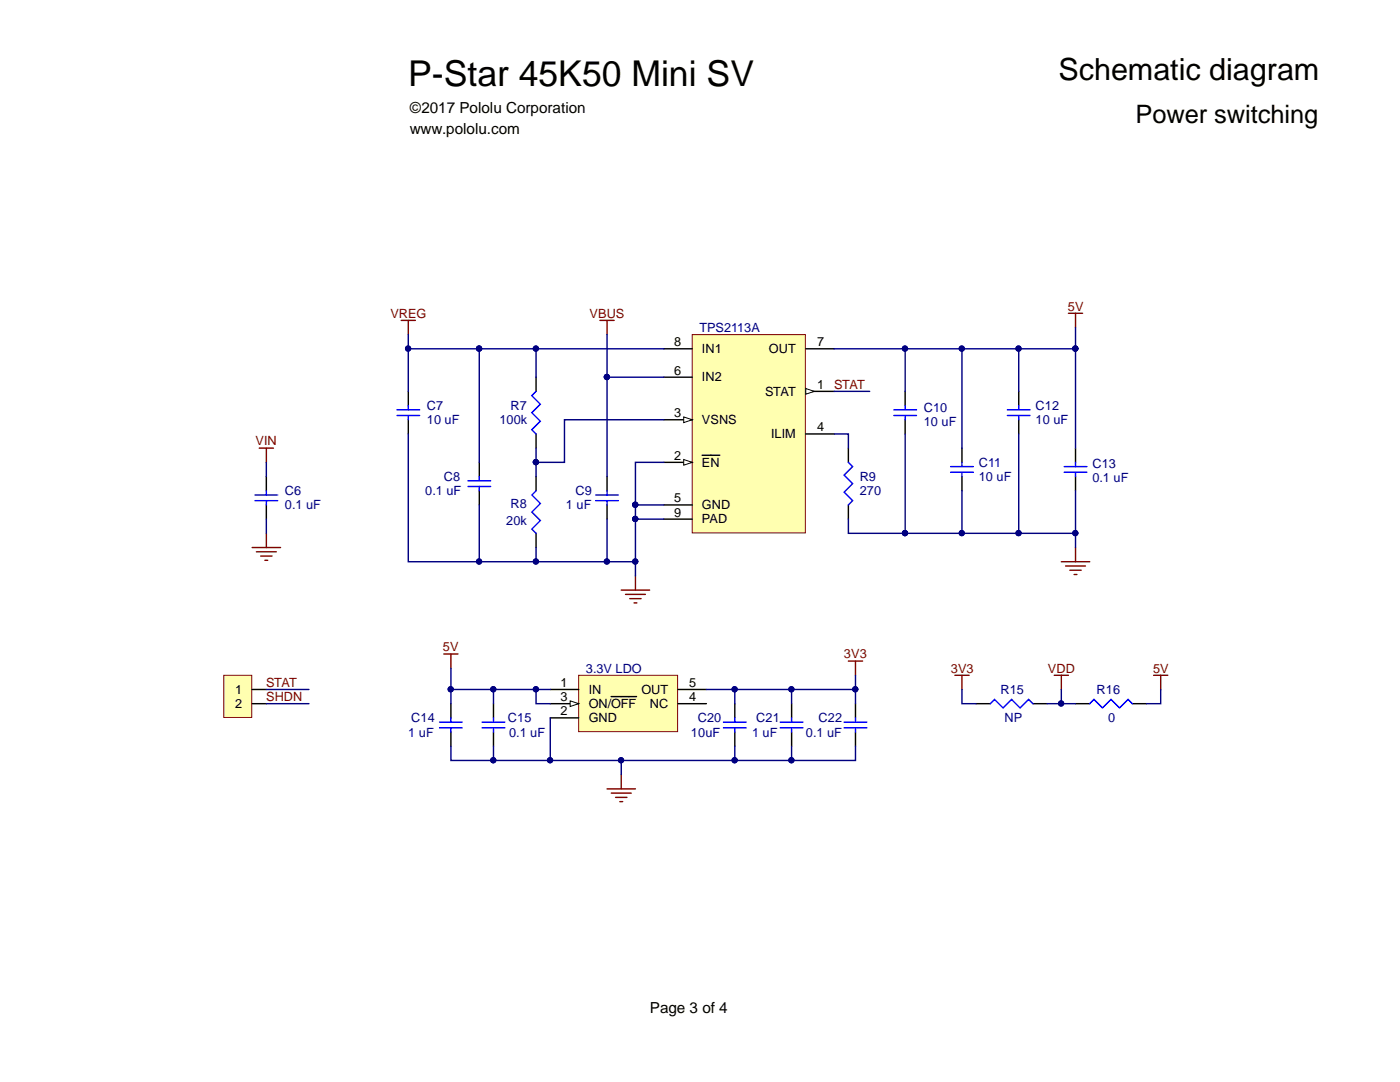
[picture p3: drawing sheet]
<svg xmlns="http://www.w3.org/2000/svg" width="279mm" height="216mm" viewBox="0 0 279 216" stroke-linecap="round" stroke-linejoin="round" font-family="sans-serif">
<path d="M80.1 63.9h2.8M81.5 63.9v2.9M119.7 63.9h2.9M121.1 63.9v2.9M213.2 62.5h2.9M214.6 62.5v2.8M124 117.8h5.6M124.8 118.6h4M125.7 119.5h2.2M126.8 114.9v2.9M126.5 120.3h.6" fill="none" stroke="#800000" stroke-width=".28"/>
<path d="M138.1 66.8h22.6v39.5h-22.6z" fill="#ffffb0" stroke="#800000" stroke-width=".2"/>
<path d="M160.8 78.1h5.7" fill="none" stroke="#000" stroke-width=".28"/>
<path d="M160.8 77.5l1.7 .6-1.7 .6z" fill="#fff"/>
<path d="M160.8 77.5l1.7 .6-1.7 .6z" fill="none" stroke="#000" stroke-width=".2"/>
<path d="M132.5 92.3h5.6" fill="none" stroke="#000" stroke-width=".28"/>
<path d="M136.4 91.7l1.7 .6-1.7 .5z" fill="#fff"/>
<path d="M136.4 91.7l1.7 .6-1.7 .5z" fill="none" stroke="#000" stroke-width=".2"/>
<path d="M132.5 83.8h5.6M140.1 90.8h3.5" fill="none" stroke="#000" stroke-width=".28"/>
<path d="M136.4 83.2l1.7 .6-1.7 .5z" fill="#fff"/>
<path d="M136.4 83.2l1.7 .6-1.7 .5z" fill="none" stroke="#000" stroke-width=".2"/>
<g fill="none" stroke="#000" stroke-width=".28">
<path d="M81.5 78.1v2.8M107 75.3v2.8M132.5 75.3h5.6M132.5 69.6h5.6M160.8 69.6h5.7M180.6 78.1v2.8M203.3 78.1v2.8M53.2 95.1v2.8M81.5 83.8v2.8M95.7 92.3v2.8M95.7 97.9v2.9M107 86.6v2.8"/>
<path d="M107 95.1v2.8M121.1 95.1v2.8M160.8 86.6h5.7M169.3 89.4v2.9M180.6 83.8v2.8M192 89.4v2.9M192 95.1v2.8M203.3 83.8v2.8M214.6 89.4v2.9M214.6 95.1v2.8M53.2 100.8v2.8M107 106.4v2.9"/>
<path d="M121.1 100.8v2.8M132.5 100.8h5.6M132.5 103.6h5.6M169.3 100.8v2.8"/>
</g>
<g fill="none" stroke="#00f" stroke-width=".28">
<path d="M107 78.1l-.9 .8 1.7 1.7-1.7 1.7 1.7 1.7-1.7 1.7 .9 .9M50.9 98.8h4.5M50.9 99.9h4.5M53.2 97.9v.9M53.2 99.9v.9M79.2 81.8h4.6M79.2 82.9h4.6M81.5 80.9v.9M81.5 82.9v.9M93.4 95.9h4.5M93.4 97.1h4.5M95.7 95.1v.8"/>
<path d="M95.7 97.1v.8M107 97.9l-.9 .9 1.7 1.7-1.7 1.7 1.7 1.7-1.7 1.7 .9 .8M118.9 98.8h4.5M118.9 99.9h4.5M121.1 97.9v.9M121.1 99.9v.9M169.3 92.3l.9 .8-1.7 1.7 1.7 1.7-1.7 1.7 1.7 1.7-.9 .9M178.4 81.8h4.5M178.4 82.9h4.5M180.6 80.9v.9M180.6 82.9v.9M189.7 93.1h4.5"/>
<path d="M189.7 94.2h4.5M192 92.3v.8M192 94.2v.9M201 81.8h4.6M201 82.9h4.6M203.3 80.9v.9M203.3 82.9v.9M212.4 93.1h4.5M212.4 94.2h4.5M214.6 92.3v.8M214.6 94.2v.9"/>
</g>
<path d="M51.7 89.4h2.9M53.2 89.4v2.9M50.3 109.3h5.7M51.2 110.1h3.9M52 111h2.3M52.9 111.8h.5M53.2 106.4v2.9" fill="none" stroke="#800000" stroke-width=".28"/>
<path d="M115.5 134.7h19.7v11.3h-19.7z" fill="#ffffb0" stroke="#800000" stroke-width=".2"/>
<path d="M109.8 137.6h5.7M109.8 140.4h5.7" fill="none" stroke="#000" stroke-width=".28"/>
<path d="M113.8 139.8l1.7 .6-1.7 .6z" fill="#fff"/>
<path d="M113.8 139.8l1.7 .6-1.7 .6z" fill="none" stroke="#000" stroke-width=".2"/>
<g fill="none" stroke="#000" stroke-width=".28">
<path d="M122 139h5M135.3 137.6h5.7M90 140.4v2.8M90 146.1v2.8M98.5 140.4v2.8M98.5 146.1v2.8M109.8 143.2h5.7M135.3 140.4h5.7M146.6 140.4v2.8M146.6 146.1v2.8M158 140.4v2.8M158 146.1v2.8"/>
<path d="M170.7 140.4v2.8M170.7 146.1v2.8M194.8 140.4h2.8M206.1 140.4h2.9M214.6 140.4h2.9M226 140.4h2.8"/>
</g>
<g fill="none" stroke="#00f" stroke-width=".28">
<path d="M87.7 144.1h4.6M87.7 145.2h4.6M90 143.2v.9M90 145.2v.9M96.2 144.1h4.6M96.2 145.2h4.6M98.5 143.2v.9M98.5 145.2v.9M144.4 144.1h4.5M144.4 145.2h4.5M146.6 143.2v.9M146.6 145.2v.9"/>
<path d="M155.7 144.1h4.5M155.7 145.2h4.5M158 143.2v.9M158 145.2v.9M168.5 144.1h4.5M168.5 145.2h4.5M170.7 143.2v.9M170.7 145.2v.9M197.6 140.4l.9-.8 1.7 1.7 1.7-1.7 1.7 1.7 1.7-1.7 .8 .8M217.5 140.4l.8-.8 1.7 1.7 1.7-1.7 1.7 1.7 1.7-1.7 .9 .8"/>
</g>
<g fill="none" stroke="#800000" stroke-width=".28">
<path d="M211.8 112.1h5.7M212.7 112.9h3.9M213.5 113.8h2.3M214.4 114.6h.5M214.6 109.3v2.8M88.6 130.5h2.8M90 130.5v2.8M169.3 131.9h2.8M170.7 131.9v2.8M190.6 134.7h2.8M192 134.7v2.9M210.4 134.7h2.8"/>
<path d="M211.8 134.7v2.9M230.2 134.7h2.9M231.6 134.7v2.9M121.1 157.4h5.7M122 158.3h4M122.8 159.1h2.3M123.7 160h.6M124 154.6v2.8"/>
</g>
<path d="M44.7 134.7h5.5v8.5h-5.5z" fill="#ffffb0" stroke="#800000" stroke-width=".2"/>
<path d="M50.3 137.6h2.9M50.3 140.4h2.9" fill="none" stroke="#000" stroke-width=".28"/>
<g fill="none" stroke="#000080" stroke-width=".28">
<path d="M81.5 66.8v2.8M95.7 69.6h36.8M95.7 69.6h-14.2v8.5M95.7 69.6v22.7M107 69.6v5.7M121.1 66.8v28.3M121.1 75.3h11.4M166.5 69.6h48.1M166.5 78.1h7.1M180.6 69.6v8.5M192 69.6v19.8M203.3 69.6v8.5"/>
<path d="M214.6 65.3v24.1M53.2 92.3v2.8M81.5 86.6v25.5h14.2M107 89.4v5.7M132.5 92.3h-5.7v8.5M132.5 83.8h-19.8v8.5h-5.7M166.5 86.6h2.8v2.8M180.6 86.6v19.8M192 97.9v8.5M203.3 86.6v19.8M214.6 97.9v8.5M53.2 103.6v2.8"/>
<path d="M95.7 100.8v11.3h31.1M107 109.3v2.8M121.1 103.6v8.5M126.8 103.6v11.3M126.8 103.6h5.7M126.8 100.8v2.8M126.8 100.8h5.7M169.3 103.6v2.8h11.3M180.6 106.4h34v2.9M53.2 137.6h8.5M90 133.3v4.3h19.8M90 137.6v2.8"/>
<path d="M98.5 137.6v2.8M107 137.6v2.8h2.8M141 137.6h29.7v2.8M146.6 137.6v2.8M158 137.6v2.8M170.7 134.7v2.9M192 137.6v2.8h2.8M211.8 137.6v2.8M231.6 137.6v2.8h-2.8M53.2 140.4h8.5M90 148.9v2.8h80.7v-2.8M98.5 148.9v2.8"/>
<path d="M109.8 143.2v8.5M124 151.7v2.9M146.6 148.9v2.8M158 148.9v2.8M209 140.4h5.6"/>
</g>
<g fill="#000080" stroke="#000080" stroke-width=".2">
<circle cx="214.6" cy="69.6" r=".52"/>
<circle cx="121.1" cy="75.2" r=".52"/>
<circle cx="106.9" cy="69.6" r=".52"/>
<circle cx="121.1" cy="112" r=".52"/>
<circle cx="106.9" cy="92.2" r=".52"/>
<circle cx="106.9" cy="112" r=".52"/>
<circle cx="180.6" cy="69.6" r=".52"/>
<circle cx="126.8" cy="112" r=".52"/>
<circle cx="126.8" cy="103.5" r=".52"/>
<circle cx="95.6" cy="69.6" r=".52"/>
<circle cx="180.6" cy="106.4" r=".52"/>
<circle cx="126.8" cy="100.7" r=".52"/>
<circle cx="214.6" cy="106.4" r=".52"/>
<circle cx="81.4" cy="69.6" r=".52"/>
<circle cx="95.6" cy="112" r=".52"/>
<circle cx="191.9" cy="69.6" r=".52"/>
<circle cx="191.9" cy="106.4" r=".52"/>
<circle cx="203.3" cy="69.6" r=".52"/>
<circle cx="203.3" cy="106.4" r=".52"/>
<circle cx="89.9" cy="137.5" r=".52"/>
<circle cx="98.4" cy="137.5" r=".52"/>
<circle cx="106.9" cy="137.5" r=".52"/>
<circle cx="123.9" cy="151.7" r=".52"/>
<circle cx="98.4" cy="151.7" r=".52"/>
<circle cx="146.6" cy="151.7" r=".52"/>
<circle cx="146.6" cy="137.5" r=".52"/>
<circle cx="109.8" cy="151.7" r=".52"/>
<circle cx="157.9" cy="137.5" r=".52"/>
<circle cx="157.9" cy="151.7" r=".52"/>
<circle cx="170.7" cy="137.5" r=".52"/>
<circle cx="211.8" cy="140.4" r=".52"/>
</g>
<text font-size="7.1" x="81.5" y="17.1">P-Star 45K50 Mini SV</text>
<text font-size="6.1" x="211.2" y="15.9">Schematic diagram</text>
<text font-size="5.1" x="226.6" y="24.6">Power switching</text>
<g font-size="3">
<text x="81.8" y="22.5">©2017 Pololu Corporation</text>
<text x="81.8" y="26.7">www.pololu.com</text>
<text x="129.7" y="202">Page 3 of 4</text>
</g>
<g font-size="2.5" fill="#800000">
<text x="77.9" y="63.4">VREG</text>
<text x="117.7" y="63.4">VBUS</text>
<text x="213.1" y="62">5V</text>
<text x="166.5" y="77.5">STAT</text>
<text x="51" y="88.9">VIN</text>
<text x="88.4" y="130">5V</text>
<text x="168.4" y="131.3">3V3</text>
<text x="53.1" y="137">STAT</text>
<text x="189.8" y="134.2">3V3</text>
<text x="209.1" y="134.2">VDD</text>
<text x="230.1" y="134.2">5V</text>
<text x="53.1" y="139.9">SHDN</text>
</g>
<g font-size="2.5">
<text x="134.5" y="69.1">8</text>
<text x="140.1" y="70.4">IN1</text>
<text x="153.5" y="70.4">OUT</text>
<text x="163.1" y="69.1">7</text>
<text x="134.5" y="74.8">6</text>
<text x="140.1" y="76.1">IN2</text>
<text x="163.1" y="77.5">1</text>
<text x="134.5" y="83.2">3</text>
<text x="152.7" y="79">STAT</text>
<text x="140.1" y="84.7">VSNS</text>
<text x="153.9" y="87.4">ILIM</text>
<text x="163.1" y="86.1">4</text>
<text x="134.5" y="91.8">2</text>
<text x="140.1" y="93.1">EN</text>
<text x="134.5" y="100.2">5</text>
<text x="140.1" y="101.7">GND</text>
<text x="134.5" y="103.1">9</text>
<text x="140.1" y="104.4">PAD</text>
<text x="111.8" y="137">1</text>
<text x="137.6" y="137">5</text>
<text x="47" y="138.4">1</text>
<text x="47" y="141.3">2</text>
<text x="111.8" y="139.9">3</text>
<text x="111.8" y="142.7">2</text>
<text x="117.5" y="138.4">IN</text>
<text x="117.5" y="141.3">ON/OFF</text>
<text x="128" y="138.4">OUT</text>
<text x="129.7" y="141.3">NC</text>
<text x="137.6" y="139.9">4</text>
<text x="117.5" y="144.1">GND</text>
</g>
<g font-size="2.5" fill="#000080">
<text x="139.6" y="66.2">TPS2113A</text>
<text x="85.2" y="81.8">C7</text>
<text x="101.9" y="81.8">R7</text>
<text x="184.3" y="82.1">C10</text>
<text x="206.7" y="81.8">C12</text>
<text x="85.2" y="84.7">10 uF</text>
<text x="99.7" y="84.7">100k</text>
<text x="184.3" y="84.9">10 uF</text>
<text x="206.7" y="84.7">10 uF</text>
<text x="88.6" y="96">C8</text>
<text x="171.6" y="96">R9</text>
<text x="195.3" y="96">10 uF</text>
<text x="195.3" y="93.1">C11</text>
<text x="218" y="93.5">C13</text>
<text x="56.9" y="101.7">0.1 uF</text>
<text x="56.9" y="98.8">C6</text>
<text x="84.9" y="98.8">0.1 uF</text>
<text x="101.9" y="101.3">R8</text>
<text x="112.9" y="101.7">1 uF</text>
<text x="114.9" y="98.8">C9</text>
<text x="171.6" y="98.8">270</text>
<text x="218" y="96.2">0.1 uF</text>
<text x="101" y="104.8">20k</text>
<text x="116.9" y="134.2">3.3V LDO</text>
<text x="199.7" y="138.4">R15</text>
<text x="218.9" y="138.4">R16</text>
<text x="81.5" y="147">1 uF</text>
<text x="82.1" y="144.1">C14</text>
<text x="101.3" y="144.1">C15</text>
<text x="101.6" y="147">0.1 uF</text>
<text x="137.9" y="147">10uF</text>
<text x="139.2" y="144.1">C20</text>
<text x="150.1" y="147">1 uF</text>
<text x="150.9" y="144.1">C21</text>
<text x="160.8" y="147">0.1 uF</text>
<text x="163.4" y="144.1">C22</text>
<text x="200.5" y="144.1">NP</text>
<text x="221.1" y="144.1">0</text>
</g>
</svg>
